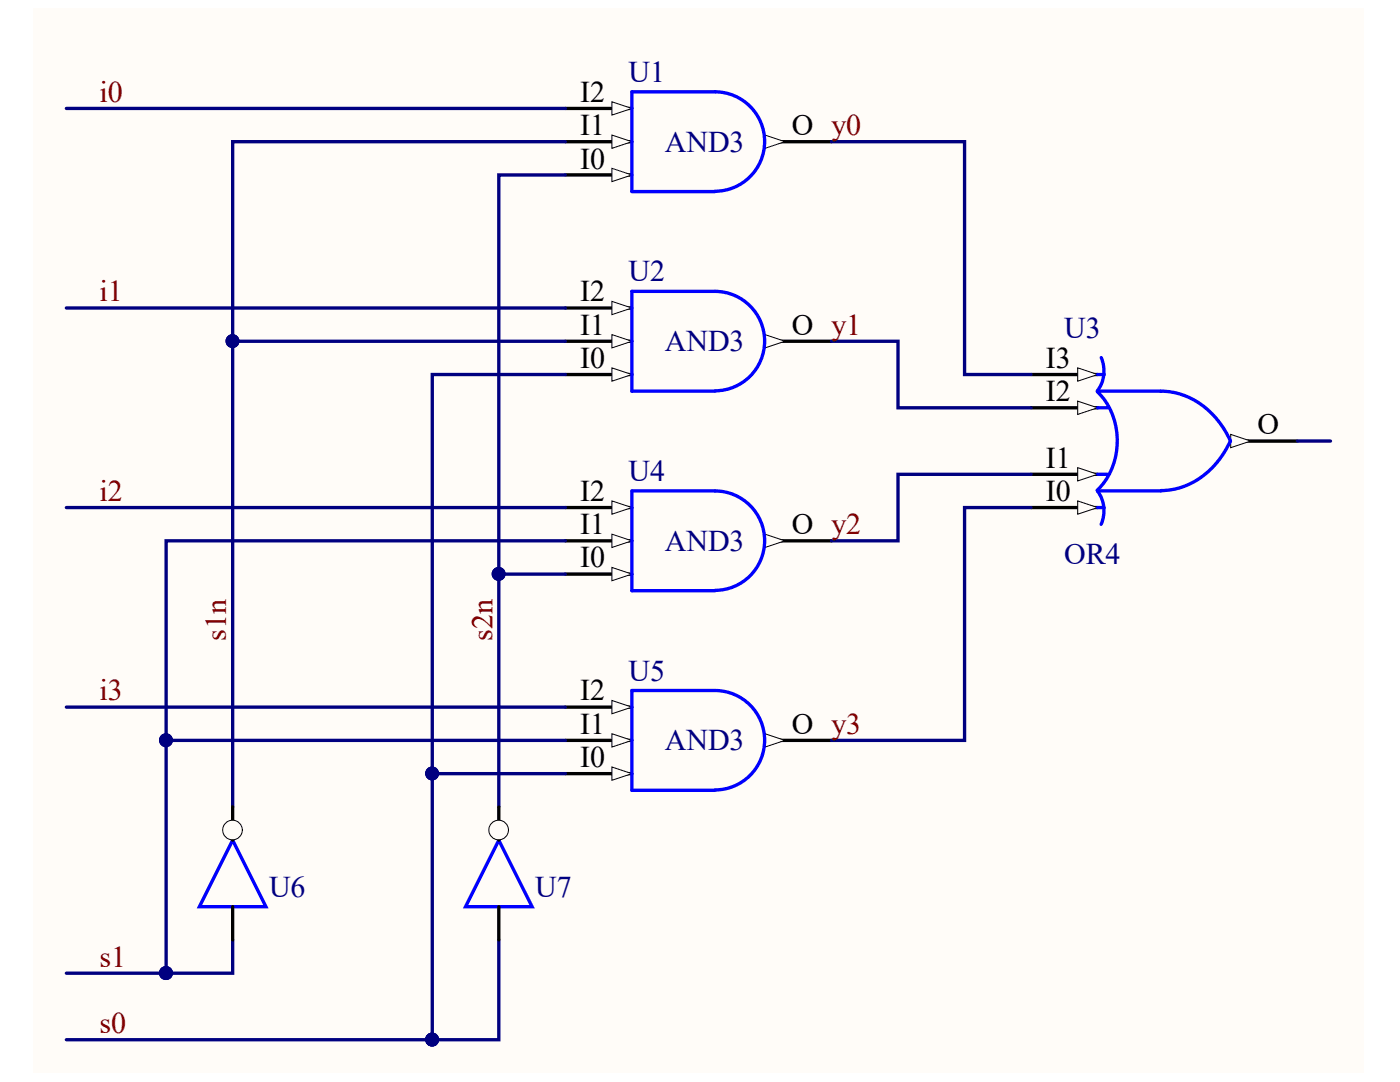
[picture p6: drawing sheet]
<svg xmlns="http://www.w3.org/2000/svg" width="279mm" height="216mm" viewBox="0 0 279 216" stroke-linecap="round" stroke-linejoin="round" font-family="sans-serif">
<path d="M6.6 1.7h265.5v212.3h-265.5z" fill="#fffcf8"/>
<path d="M205.8 101.3h13.3" fill="none" stroke="#000" stroke-width=".66"/>
<path d="M215.1 100l4 1.3-4 1.3z" fill="#fffcf8"/>
<path d="M215.1 100l4 1.3-4 1.3z" fill="none" stroke="#000" stroke-width=".2"/>
<path d="M205.8 94.6h13.3" fill="none" stroke="#000" stroke-width=".66"/>
<path d="M215.1 93.3l4 1.3-4 1.4z" fill="#fffcf8"/>
<path d="M215.1 93.3l4 1.3-4 1.4z" fill="none" stroke="#000" stroke-width=".2"/>
<path d="M205.8 81.4h13.3" fill="none" stroke="#000" stroke-width=".66"/>
<path d="M215.1 80l4 1.4-4 1.3z" fill="#fffcf8"/>
<path d="M215.1 80l4 1.4-4 1.3z" fill="none" stroke="#000" stroke-width=".2"/>
<path d="M205.8 74.7h13.3" fill="none" stroke="#000" stroke-width=".66"/>
<path d="M215.1 73.4l4 1.3-4 1.4z" fill="#fffcf8"/>
<path d="M215.1 73.4l4 1.3-4 1.4z" fill="none" stroke="#000" stroke-width=".2"/>
<path d="M245.6 88h13.3" fill="none" stroke="#000" stroke-width=".66"/>
<path d="M245.6 86.7l4 1.3-4 1.3z" fill="#fffcf8"/>
<path d="M245.6 86.7l4 1.3-4 1.3z" fill="none" stroke="#000" stroke-width=".2"/>
<path d="M219 78.1a14.1 14.1 0 0 1 0 19.7M219.1 78.1h12.6a15.7 15.7 0 0 1 13.9 9.9M219.1 74.7h1.3M219.8 71.4a6.6 6.6 0 0 1-.8 6.6M219 98a6.6 6.6 0 0 1 .8 6.6M219.1 94.6h1.9M219.1 81.4h1.9M219.1 98h12.6M245.6 88a15.7 15.7 0 0 1-13.9 9.9M219.1 101.3h1.3" fill="none" stroke="#00f" stroke-width=".66"/>
<path d="M112.8 34.9h13.3" fill="none" stroke="#000" stroke-width=".66"/>
<path d="M122.1 33.6l4 1.3-4 1.3z" fill="#fffcf8"/>
<path d="M122.1 33.6l4 1.3-4 1.3z" fill="none" stroke="#000" stroke-width=".2"/>
<path d="M126.1 18.3h16.6M126.1 38.2h16.6" fill="none" stroke="#00f" stroke-width=".66"/>
<path d="M112.8 21.6h13.3" fill="none" stroke="#000" stroke-width=".66"/>
<path d="M122.1 20.3l4 1.3-4 1.4z" fill="#fffcf8"/>
<path d="M122.1 20.3l4 1.3-4 1.4z" fill="none" stroke="#000" stroke-width=".2"/>
<path d="M112.8 28.3h13.3" fill="none" stroke="#000" stroke-width=".66"/>
<path d="M122.1 26.9l4 1.4-4 1.3z" fill="#fffcf8"/>
<path d="M122.1 26.9l4 1.4-4 1.3z" fill="none" stroke="#000" stroke-width=".2"/>
<path d="M152.7 28.3h13.2" fill="none" stroke="#000" stroke-width=".66"/>
<path d="M152.7 26.9l3.9 1.4-3.9 1.3z" fill="#fffcf8"/>
<path d="M152.7 26.9l3.9 1.4-3.9 1.3z" fill="none" stroke="#000" stroke-width=".2"/>
<path d="M126.1 18.3v19.9M142.7 18.3a9.9 9.9 0 0 1 9.9 9.9 9.9 9.9 0 0 1-9.9 10" fill="none" stroke="#00f" stroke-width=".66"/>
<path d="M112.8 74.7h13.3" fill="none" stroke="#000" stroke-width=".66"/>
<path d="M122.1 73.4l4 1.3-4 1.4z" fill="#fffcf8"/>
<path d="M122.1 73.4l4 1.3-4 1.4z" fill="none" stroke="#000" stroke-width=".2"/>
<path d="M126.1 58.1h16.6M126.1 78.1h16.6" fill="none" stroke="#00f" stroke-width=".66"/>
<path d="M112.8 61.5h13.3" fill="none" stroke="#000" stroke-width=".66"/>
<path d="M122.1 60.1l4 1.4-4 1.3z" fill="#fffcf8"/>
<path d="M122.1 60.1l4 1.4-4 1.3z" fill="none" stroke="#000" stroke-width=".2"/>
<path d="M112.8 68.1h13.3" fill="none" stroke="#000" stroke-width=".66"/>
<path d="M122.1 66.8l4 1.3-4 1.3z" fill="#fffcf8"/>
<path d="M122.1 66.8l4 1.3-4 1.3z" fill="none" stroke="#000" stroke-width=".2"/>
<path d="M152.7 68.1h13.2" fill="none" stroke="#000" stroke-width=".66"/>
<path d="M152.7 66.8l3.9 1.3-3.9 1.3z" fill="#fffcf8"/>
<path d="M152.7 66.8l3.9 1.3-3.9 1.3z" fill="none" stroke="#000" stroke-width=".2"/>
<path d="M126.1 58.1v20M142.7 58.1a9.9 9.9 0 0 1 9.9 10 9.9 9.9 0 0 1-9.9 9.9" fill="none" stroke="#00f" stroke-width=".66"/>
<path d="M112.8 114.6h13.3" fill="none" stroke="#000" stroke-width=".66"/>
<path d="M122.1 113.2l4 1.4-4 1.3z" fill="#fffcf8"/>
<path d="M122.1 113.2l4 1.4-4 1.3z" fill="none" stroke="#000" stroke-width=".2"/>
<path d="M126.1 98h16.6M126.1 117.9h16.6" fill="none" stroke="#00f" stroke-width=".66"/>
<path d="M112.8 101.3h13.3" fill="none" stroke="#000" stroke-width=".66"/>
<path d="M122.1 100l4 1.3-4 1.3z" fill="#fffcf8"/>
<path d="M122.1 100l4 1.3-4 1.3z" fill="none" stroke="#000" stroke-width=".2"/>
<path d="M112.8 107.9h13.3" fill="none" stroke="#000" stroke-width=".66"/>
<path d="M122.1 106.6l4 1.3-4 1.3z" fill="#fffcf8"/>
<path d="M122.1 106.6l4 1.3-4 1.3z" fill="none" stroke="#000" stroke-width=".2"/>
<path d="M152.7 107.9h13.2" fill="none" stroke="#000" stroke-width=".66"/>
<path d="M152.7 106.6l3.9 1.3-3.9 1.3z" fill="#fffcf8"/>
<path d="M152.7 106.6l3.9 1.3-3.9 1.3z" fill="none" stroke="#000" stroke-width=".2"/>
<path d="M126.1 98v19.9M142.7 98a9.9 9.9 0 0 1 9.9 9.9 9.9 9.9 0 0 1-9.9 9.9" fill="none" stroke="#00f" stroke-width=".66"/>
<path d="M112.8 154.4h13.3" fill="none" stroke="#000" stroke-width=".66"/>
<path d="M122.1 153l4 1.4-4 1.3z" fill="#fffcf8"/>
<path d="M122.1 153l4 1.4-4 1.3z" fill="none" stroke="#000" stroke-width=".2"/>
<path d="M126.1 137.8h16.6M126.1 157.7h16.6" fill="none" stroke="#00f" stroke-width=".66"/>
<path d="M112.8 141.1h13.3" fill="none" stroke="#000" stroke-width=".66"/>
<path d="M122.1 139.8l4 1.3-4 1.3z" fill="#fffcf8"/>
<path d="M122.1 139.8l4 1.3-4 1.3z" fill="none" stroke="#000" stroke-width=".2"/>
<path d="M112.8 147.7h13.3" fill="none" stroke="#000" stroke-width=".66"/>
<path d="M122.1 146.4l4 1.3-4 1.4z" fill="#fffcf8"/>
<path d="M122.1 146.4l4 1.3-4 1.4z" fill="none" stroke="#000" stroke-width=".2"/>
<path d="M152.7 147.7h13.2" fill="none" stroke="#000" stroke-width=".66"/>
<path d="M152.7 146.4l3.9 1.3-3.9 1.4z" fill="#fffcf8"/>
<path d="M152.7 146.4l3.9 1.3-3.9 1.4z" fill="none" stroke="#000" stroke-width=".2"/>
<path d="M126.1 137.8v19.9M142.7 137.8a9.9 9.9 0 0 1 9.9 9.9 9.9 9.9 0 0 1-9.9 9.9M46.4 167.6l6.7 13.3h-13.3z" fill="none" stroke="#00f" stroke-width=".66"/>
<g fill="none" stroke="#000080" stroke-width=".66">
<path d="M13.2 21.6h99.6M112.8 28.3h-66.4v132.7M165.9 28.3h26.6v46.4h13.3M13.2 61.5h99.6M46.4 68.1h66.4M112.8 74.7h-26.5v132.8M165.9 68.1h13.3v13.3h26.6M205.8 94.6h-26.6v13.3h-13.3M258.9 88h6.6M13.2 101.3h99.6M99.5 114.6h13.3M112.8 107.9h-79.6v86.3"/>
<path d="M205.8 101.3h-13.3v46.4h-26.6M13.2 141.1h99.6M33.2 147.7h79.6M86.3 154.4h26.5M13.2 194.2h20M46.4 187.6v6.6h-13.2M99.5 187.6v19.9h-13.2M13.2 207.5h73.1"/>
</g>
<g fill="#000080" stroke="#000080" stroke-width=".2">
<circle cx="86.2" cy="207.4" r="1.29"/>
<circle cx="33.1" cy="194.2" r="1.29"/>
<circle cx="33.1" cy="147.7" r="1.29"/>
<circle cx="46.4" cy="68.1" r="1.29"/>
<circle cx="86.2" cy="154.3" r="1.29"/>
<circle cx="99.5" cy="114.5" r="1.29"/>
</g>
<path d="M46.4 161v6.6M46.4 180.9v6.7" fill="none" stroke="#000" stroke-width=".66"/>
<circle cx="46.4" cy="165.6" r="1.96" fill="#fffcf8" stroke="#000" stroke-width=".2"/>
<path d="M112.8 34.9h-13.3v126.1" fill="none" stroke="#000080" stroke-width=".66"/>
<circle cx="99.5" cy="114.5" r="1.29" fill="#000080" stroke="#000080" stroke-width=".2"/>
<path d="M99.5 167.6l6.7 13.3h-13.3z" fill="none" stroke="#00f" stroke-width=".66"/>
<path d="M99.5 161v6.6M99.5 180.9v6.7" fill="none" stroke="#000" stroke-width=".66"/>
<circle cx="99.5" cy="165.6" r="1.96" fill="#fffcf8" stroke="#000" stroke-width=".2"/>
<g font-size="6" fill="#000080">
<text x="125.4" y="16.3">U1</text>
<text x="132.7" y="30.3">AND3</text>
<text x="125.4" y="56.1">U2</text>
<text x="132.7" y="70.1">AND3</text>
<text x="212.4" y="67.5">U3</text>
<text x="125.4" y="96">U4</text>
<text x="132.7" y="109.9">AND3</text>
<text x="212.4" y="112.6">OR4</text>
<text x="125.4" y="135.8">U5</text>
<text x="132.7" y="149.8">AND3</text>
<text x="53.7" y="178.9">U6</text>
<text x="106.8" y="178.9">U7</text>
</g>
<g font-size="6" fill="#800000">
<text x="19.9" y="20.4">i0</text>
<text x="19.9" y="60.1">i1</text>
<text x="19.9" y="99.9">i2</text>
<text x="45.2" y="127.9" transform="rotate(-90 45.2 127.9)">s1n</text>
<text x="98.3" y="127.9" transform="rotate(-90 98.3 127.9)">s2n</text>
<text x="19.9" y="139.8">i3</text>
<text x="19.9" y="192.9">s1</text>
<text x="19.9" y="206.2">s0</text>
</g>
<g font-size="6">
<text x="115.8" y="20.4">I2</text>
<text x="115.8" y="27">I1</text>
<text x="158" y="27">O y0</text>
<text x="115.8" y="33.7">I0</text>
<text x="115.8" y="60.1">I2</text>
<text x="115.8" y="66.8">I1</text>
<text x="158" y="66.8">O y1</text>
<text x="115.8" y="73.4">I0</text>
<text x="208.7" y="73.4">I3</text>
<text x="208.7" y="80.1">I2</text>
<text x="251" y="86.7">O</text>
<text x="208.7" y="93.4">I1</text>
<text x="115.8" y="99.9">I2</text>
<text x="208.7" y="99.9">I0</text>
<text x="115.8" y="106.6">I1</text>
<text x="158" y="106.6">O y2</text>
<text x="115.8" y="113.2">I0</text>
<text x="115.8" y="139.8">I2</text>
<text x="115.8" y="146.5">I1</text>
<text x="158" y="146.5">O y3</text>
<text x="115.8" y="153.1">I0</text>
</g>
</svg>
